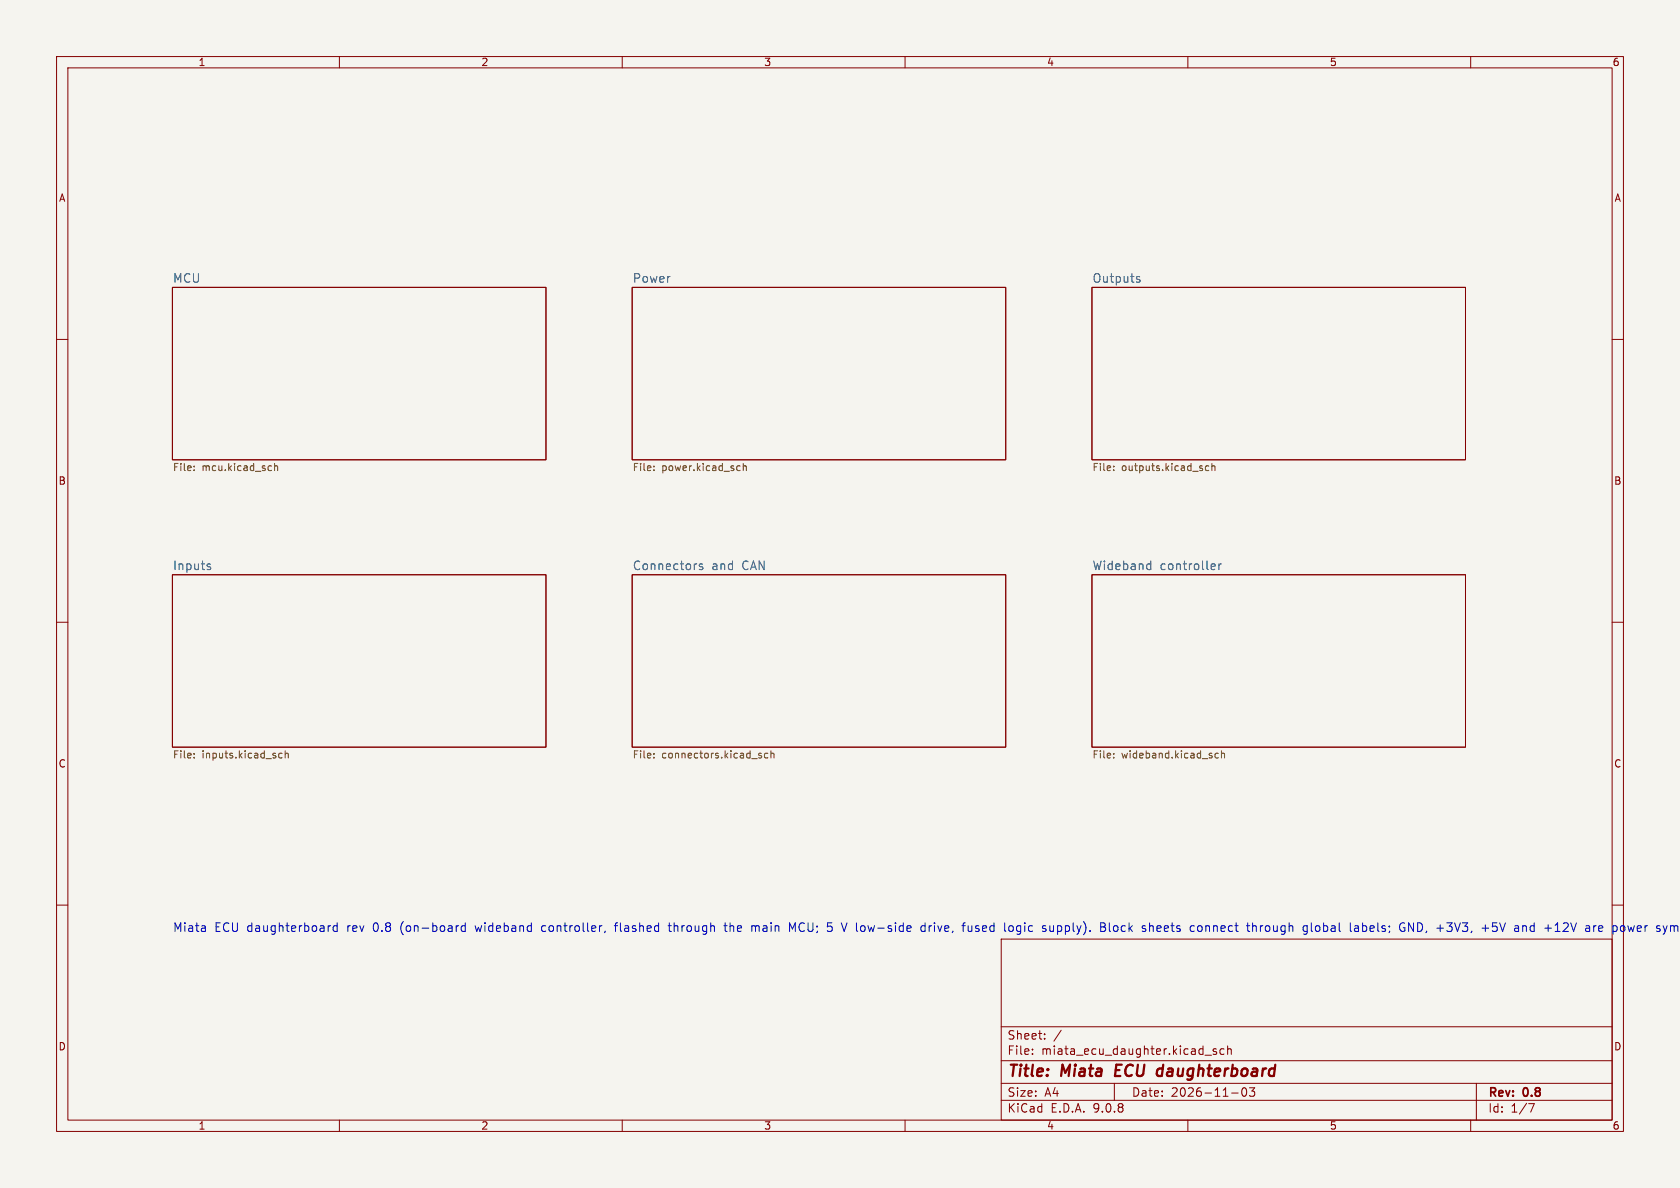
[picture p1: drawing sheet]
<svg xmlns="http://www.w3.org/2000/svg" width="297mm" height="210mm" viewBox="0 0 297 210" stroke-linecap="round" stroke-linejoin="round" font-family="sans-serif">
<path d="M0 0h297v210h-297z" fill="#f5f4ef" stroke="#f5f4ef" stroke-width=".18"/>
<g fill="none" stroke="#840000" stroke-width=".18">
<path d="M10 10h277v190h-277zM12 12h273v186h-273zM60 10v2M110 10v2M160 10v2M210 10v2M260 10v2M30.5 50.8h66v30.5h-66zM111.8 50.8h66v30.5h-66zM193 50.8h66.1v30.5h-66.1zM10 60h2M285 60h2"/>
<path d="M10 110h2M30.5 101.6h66v30.5h-66zM111.8 101.6h66v30.5h-66zM193 101.6h66.1v30.5h-66.1zM285 110h2M10 160h2M177 166h108v32h-108zM285 160h2M60 198v2M110 198v2M160 198v2M177 194.5h108"/>
<path d="M177 191.5h108M177 187.5h108M177 181.5h108M182.5 186.3v.1M182.5 185.5v.1M184.7 183.6v.1M184.7 182.8v.1M187.6 182.1l-1.3 2M197 191.5v3M210 198v2M213 186.5h1.2M215 185.5l-.3-.1-.2 .2v.2l.5 .2v.3h-.5"/>
<path d="M216.4 185.5l-.4-.1-.3 .3v.4l.1 .2h.6M217 185.5l.2-.1 .4 .1 .1 .9M217 184.9v1.5M217.7 193.2h1.2M219.7 192.4a.81 .81 0 0 0 .3 1.4l.2-.1 .2-.5-.2-.8M221.8 192.3l-.5 .6 .4 .1v.7l-.2 .1h-.4l-.2-.1M260 198v2M261 191.5v6.5M270.2 195.1h1l-.6 1.5"/>
</g>
<path d="M197.4 188.2l-.3 2h1M205 188.9l.6 .1M205.4 190.1l-.6 .1M205.6 188.2l-.2 2" fill="none" stroke="#840000" stroke-width=".4"/>
<g fill="none" stroke="#725600" stroke-width=".18">
<path d="M34.3 83.1v.1M34.3 82.4v.1M47.9 82.3l.1 .1M48 83.1l-.1 .1M48.5 81.9v1.3M48.5 82.5l.2-.2 .3 .1 .1 .8M115.6 83.1v.1M115.6 82.4v.1M130.5 82.3l.3 .1M130.8 83.1l-.3 .1M131.4 82.5l.2-.2 .3 .1v.8M131.4 81.9v1.3"/>
<path d="M196.9 83.1v.1M196.9 82.4v.1M213.7 82.4l-.4-.1-.2 .3 .1 .5h.5M214.2 82.5l.2-.2 .3 .1 .1 .8M214.2 81.9v1.3M34.3 133.2v.1M34.3 133.9v.1M49.3 133.8l.2 .2 .4-.1M49.9 133.2l-.4-.1-.2 .3M50.4 133.3l.2-.2 .3 .1 .1 .8M50.4 132.7v1.3M115.6 133.2v.1"/>
<path d="M115.6 133.9v.1M134.5 133.6l.2 .2-.2 .2M134.5 133.1l.1 .1M135.7 133.2l-.3-.1-.3 .3 .2 .5h.4M136.3 133.3l.2-.2 .3 .1v.8M136.3 132.7v1.3M196.9 133.2v.1M196.9 133.9v.1M215.4 133.2l-.4-.1-.2 .3 .1 .5h.5M215.9 133.3l.2-.2 .3 .1 .1 .8M215.9 132.7v1.3"/>
</g>
<path d="M201.1 49.4l.4 .1 .1 .2-.3 .2h-.2M201.1 48.9l.4 .1M36.8 99.7l.4 .1M124.2 99.8l-.4-.1-.2 .2 .1 .2 .5 .2v.3h-.6M203 99.7l.4 .1M203.4 99.2v1.5M214.3 99.7l.5 .1v.2l-.7 .2M215.5 99.7v1M215.9 99.7l-.3 .1-.1 .2M36.8 100.2l.4 .1 .1 .2-.3 .2h-.3M203.4 100.6l-.4 .1M214.8 100.6l-.5 .1" fill="none" stroke="#006464" stroke-width=".18"/>
<g fill="none" stroke="#0000c2" stroke-width=".18">
<path d="M58.4 163.6l-.3 .2M59.6 163.7l-.4-.1-.3 .3v.5l.1 .2h.6M59.6 163.1v1.6M80.9 163.6h.2M82.3 163.7l-.5-.1-.3 .3v.5l.2 .2h.6M82.3 163.1v1.6M95.8 163.8v.7M106.3 163.6h.1M107 164.6l-.1 .3M108.6 163.6h.6M108.9 163.2l-.1 1.5M118.1 163.6h.6"/>
<path d="M118.3 163.1v1.3l.2 .3M128 163.6h.6M128.2 163.1v1.3l.4 .3M132.9 163.8l.4-.2 .3 .3M132.9 163.6v1.1M140.6 163.1l-.5 1.1-.5-1.1v1.6M149.7 163.1l-.5 1.6M163.5 163.7l-.4-.1-.3 .3v.5l.2 .2h.5M163.5 163.1v1.6M170.1 163.6h.5M170.5 163.1h.1M171.2 163.6v1h.5"/>
<path d="M178.5 163.7l.3-.1 .3 .3v.5l-.3 .3-.3-.1-.2-.2v-.5zM185.6 163.6l.1 1h.5M194.6 163.1h.5l.2 .2 .1 .3-.3 .3M194.6 163.9h.5M195.1 163.9a.41 .41 0 0 1 .4 .3 .41 .41 0 0 1-.3 .5h-.6M196.1 163.1v1.3l.2 .3M203.2 163.8l.2-.2 .4 .1 .1 1M203.2 163.1v1.6M211.9 163.7l.3-.1 .3 .3v.5l-.3 .3-.3-.1-.2-.2v-.5zM221.4 163.8l.3-.2 .3 .1 .1 1M222.8 163.6v1.1M223 163.7l-.2 .2"/>
<path d="M231.8 163.1v1.3l.2 .3M233.1 163.6l-.4 .1-.2 .2 .1 .6 .5 .2M239.7 163.6h.3l.2 .3v.8M240.2 164.6l-.5 .1M240.2 164l-.5 .1M240.9 163.7h.6M240.9 164.6h.6M240.9 163.1v1.6M249.9 163.1v1.6l-.9-1.6v1.6M264.6 163.1h-.7l-.1 .8 .2-.2 .6 .1 .1 .2-.1 .5-.2 .2-.6-.2M265.1 163.1l.5 1.6M271.2 163.7l-.4-.1-.3 .3v.5l.1 .2h.6"/>
<path d="M276.6 163.1l-.2 .2M277.2 163.8l-.9 .9h1M282.8 163.6l.5 .1v.3l-.7 .1M283.3 164.6l-.5 .1M288.9 163.6l-.3 1.1-.2-.8M296 163.7h.6v1"/>
</g>
<g font-size="2.8" fill="#840000">
<text x="178" y="190.9">Title:</text>
<text x="187.7" y="190.9">Miata</text>
<text x="198" y="190.9">ECU</text>
<text x="206.2" y="190.9">daughterboard</text>
</g>
<g font-size="2.1" fill="#006464">
<text x="30.5" y="50.1">MCU</text>
<text x="111.8" y="50.1">Power</text>
<text x="193" y="50.1">Outputs</text>
<text x="30.5" y="100.9">Inputs</text>
<text x="111.8" y="100.9">Connectors</text>
<text x="125.8" y="100.9">and</text>
<text x="131.2" y="100.9">CAN</text>
<text x="193" y="100.9">Wideband</text>
<text x="205" y="100.9">controller</text>
</g>
<g font-size="2.1" fill="#0000c2">
<text x="30.5" y="164.9">Miata</text>
<text x="37.9" y="164.9">ECU daughterboard</text>
<text x="61.5" y="164.9">rev</text>
<text x="66.2" y="164.9">0.8</text>
<text x="71.2" y="164.9">(on-board</text>
<text x="84.6" y="164.9">wideband</text>
<text x="96.4" y="164.9">controller,</text>
<text x="109.6" y="164.9">flashed</text>
<text x="119.2" y="164.9">through</text>
<text x="129.3" y="164.9">the</text>
<text x="134.1" y="164.9">main</text>
<text x="140.9" y="164.9">MCU; 5</text>
<text x="150.6" y="164.9">V low-side</text>
<text x="164.9" y="164.9">drive,</text>
<text x="172.4" y="164.9">fused</text>
<text x="179.9" y="164.9">logic</text>
<text x="186.8" y="164.9">supply).</text>
<text x="197.2" y="164.9">Block</text>
<text x="204.7" y="164.9">sheets</text>
<text x="213.4" y="164.9">connect</text>
<text x="223.6" y="164.9">through</text>
<text x="233.6" y="164.9">global</text>
<text x="242.1" y="164.9">labels;</text>
<text x="251" y="164.9">GND, +3V3,</text>
<text x="265.8" y="164.9">+5V</text>
<text x="271.8" y="164.9">and</text>
<text x="277.2" y="164.9">+12V</text>
<text x="284.6" y="164.9">are</text>
<text x="289.6" y="164.9">power</text>
</g>
<g font-size="2.1" fill="#840000">
<text x="178" y="184">Sheet:</text>
<text x="178" y="186.7">File:</text>
<text x="184.1" y="186.7">miata_ecu_daughter.kicad_sch</text>
<text x="178" y="196.9">KiCad</text>
<text x="178" y="194.1">Size:</text>
<text x="184.7" y="194.1">A4</text>
<text x="185.7" y="196.9">E.D.A.</text>
<text x="193.3" y="196.9">9.0.8</text>
<text x="200" y="194.1">Date:</text>
<text x="207" y="194.1">2026-11-03</text>
<text x="263" y="194.3">Rev:</text>
<text x="263" y="196.9">Id:</text>
<text x="267.1" y="196.9">1/7</text>
<text x="269.4" y="194.3">0.8</text>
</g>
<g font-size="1.8" fill="#840000">
<text x="35" y="11.9">1</text>
<text x="85" y="11.9">2</text>
<text x="135" y="11.9">3</text>
<text x="185" y="11.9">4</text>
<text x="235" y="11.9">5</text>
<text x="285" y="11.9">6</text>
<text x="10.3" y="35.9">A</text>
<text x="285.3" y="35.9">A</text>
<text x="10.3" y="85.9">B</text>
<text x="285.3" y="85.9">B</text>
<text x="10.3" y="135.9">C</text>
<text x="285.3" y="135.9">C</text>
<text x="10.3" y="185.9">D</text>
<text x="285.3" y="185.9">D</text>
<text x="35" y="199.9">1</text>
<text x="85" y="199.9">2</text>
<text x="135" y="199.9">3</text>
<text x="185" y="199.9">4</text>
<text x="235" y="199.9">5</text>
<text x="285" y="199.9">6</text>
</g>
<g font-size="1.8" fill="#725600">
<text x="30.5" y="83.6">File:</text>
<text x="35.7" y="83.6">mcu.kicad_sch</text>
<text x="111.8" y="83.6">File:</text>
<text x="117" y="83.6">power.kicad_sch</text>
<text x="193" y="83.6">File:</text>
<text x="198.3" y="83.6">outputs.kicad_sch</text>
<text x="30.5" y="134.4">File:</text>
<text x="35.7" y="134.4">inputs.kicad_sch</text>
<text x="111.8" y="134.4">File:</text>
<text x="117" y="134.4">connectors.kicad_sch</text>
<text x="193" y="134.4">File:</text>
<text x="198.3" y="134.4">wideband.kicad_sch</text>
</g>
</svg>
